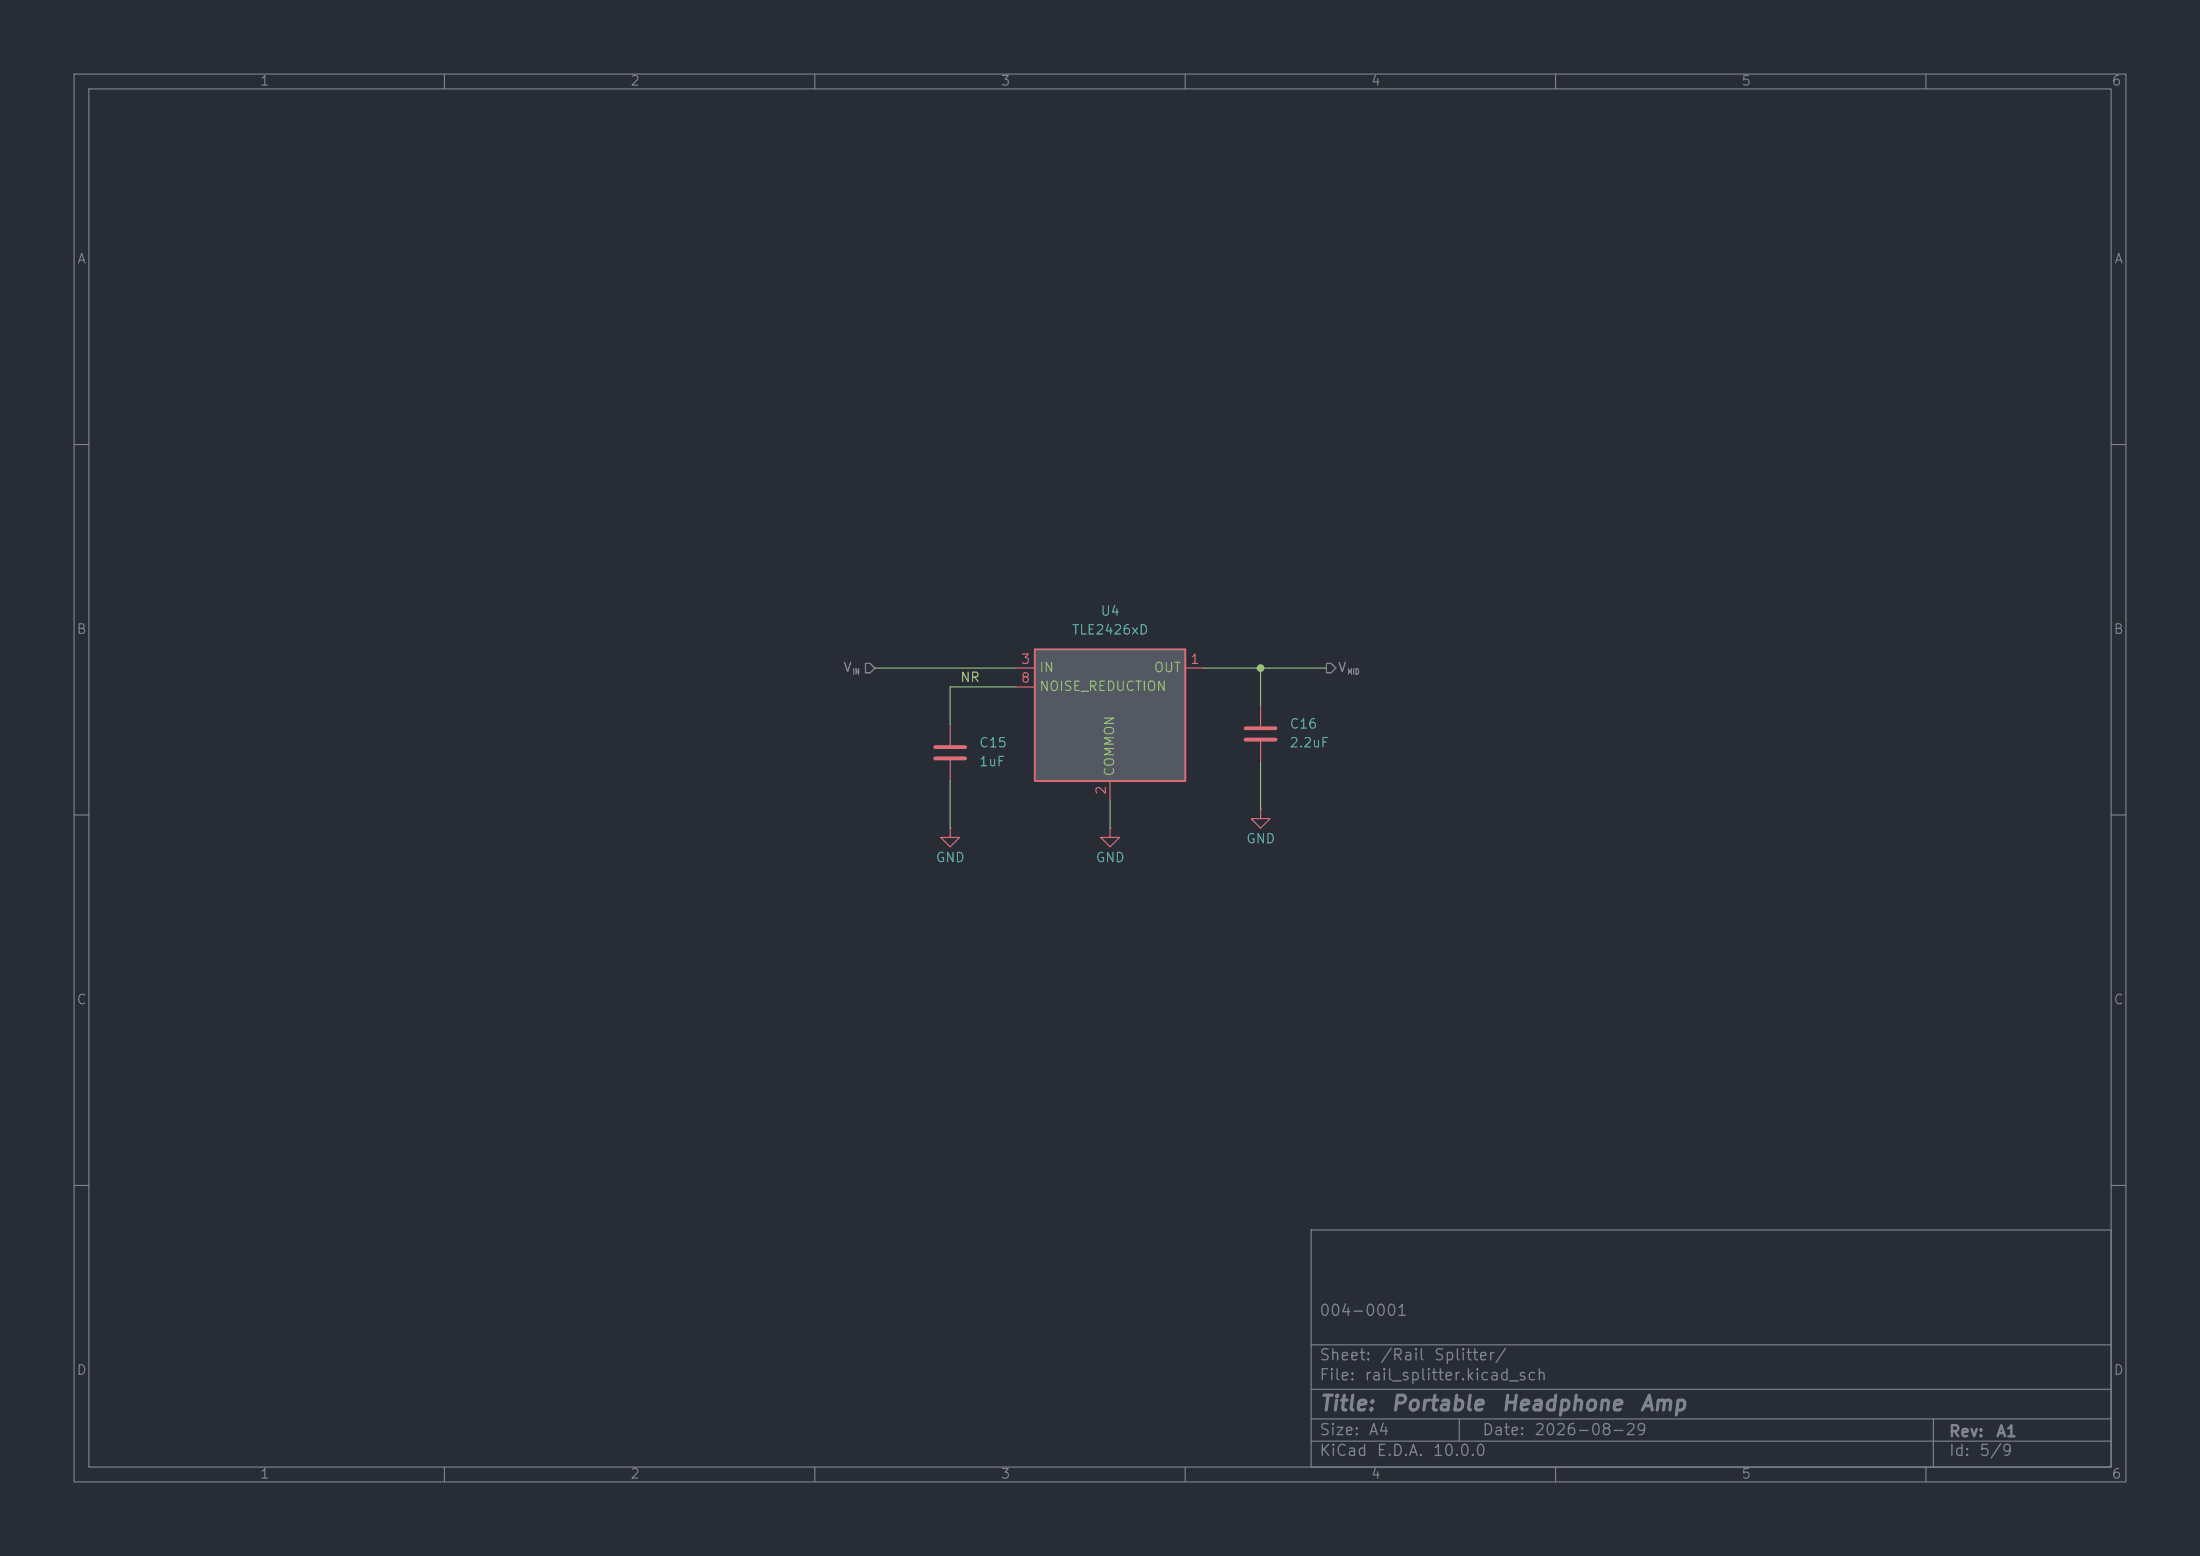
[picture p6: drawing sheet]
(kicad_sch
 (version 20260306)
 (generator "eeschema")
 (generator_version "10.0")
 (paper "A4")
 (title_block
  (title "${PROJECT_NAME}")
  (date "2026-08-29")
  (rev "${REVISION}")
  (comment 1 "${PCBA_IPN}"))
 (lib_symbols
  (symbol "Device:C"
   (pin_numbers (hide yes))
   (pin_names
    (offset 0.254)) (exclude_from_sim no) (in_bom yes) (on_board yes)
   (in_pos_files yes)
   (duplicate_pin_numbers_are_jumpers no)
   (property "Reference" "C" (at 0.635 2.54 0) (show_name no) (do_not_autoplace no) (effects (font (size 1.27 1.27)) (justify left)))
   (property "Value" "C" (at 0.635 -2.54 0) (show_name no) (do_not_autoplace no) (effects (font (size 1.27 1.27)) (justify left)))
   (property "Footprint" "" (at 0.9652 -3.81 0) (show_name no) (do_not_autoplace no) (hide yes) (effects (font (size 1.27 1.27))))
   (property "Datasheet" "" (at 0 0 0) (show_name no) (do_not_autoplace no) (hide yes) (effects (font (size 1.27 1.27))))
   (property "Description" "Unpolarized capacitor" (at 0 0 0) (show_name no) (do_not_autoplace no) (hide yes) (effects (font (size 1.27 1.27))))
   (symbol "C_0_1"
    (polyline (pts (xy -2.032 0.762) (xy 2.032 0.762)) (stroke (width 0.508) (type default)) (fill (type none)))
    (polyline (pts (xy -2.032 -0.762) (xy 2.032 -0.762)) (stroke (width 0.508) (type default)) (fill (type none))))
   (symbol "C_1_1"
    (pin passive line (at 0 3.81 270) (length 2.794) (name "" (effects (font (size 1.27 1.27)))) (number "1" (effects (font (size 1.27 1.27)))))
    (pin passive line (at 0 -3.81 90) (length 2.794) (name "" (effects (font (size 1.27 1.27)))) (number "2" (effects (font (size 1.27 1.27))))))
   (embedded_fonts no))
  (symbol "Reference_Voltage:TLE2426xD" (exclude_from_sim no) (in_bom yes) (on_board yes)
   (in_pos_files yes)
   (duplicate_pin_numbers_are_jumpers no)
   (property "Reference" "U" (at -10.414 8.89 0) (show_name no) (do_not_autoplace no) (effects (font (size 1.27 1.27)) (justify left)))
   (property "Value" "TLE2426xD" (at 10.16 8.89 0) (show_name no) (do_not_autoplace no) (effects (font (size 1.27 1.27)) (justify right)))
   (property "Footprint" "Package_SO:SOIC-8_3.9x4.9mm_P1.27mm" (at 0 -15.24 0) (show_name no) (do_not_autoplace no) (hide yes) (effects (font (size 1.27 1.27)
    (italic yes))))
   (property "Datasheet" "http://www.ti.com/lit/ds/symlink/tle2426.pdf" (at -35.56 24.13 0) (show_name no) (do_not_autoplace no) (hide yes) (effects (font (size 1.27 1.27)
    (italic yes))))
   (property "Description" "Precision virtual ground, noise reduction pin, 4V to 40V input, SOIC-8" (at 0 0 0) (show_name no) (do_not_autoplace no) (hide yes) (effects (font (size 1.27 1.27))))
   (symbol "TLE2426xD_0_1"
    (rectangle (start -10.16 7.62) (end 10.16 -10.16) (stroke (width 0.254) (type default)) (fill (type background))))
   (symbol "TLE2426xD_1_1"
    (pin power_out line (at 12.7 5.08 180) (length 2.54) (name "OUT" (effects (font (size 1.27 1.27)))) (number "1" (effects (font (size 1.27 1.27)))))
    (pin power_in line (at 0 -12.7 90) (length 2.54) (name "COMMON" (effects (font (size 1.27 1.27)))) (number "2" (effects (font (size 1.27 1.27)))))
    (pin power_in line (at -12.7 5.08 0) (length 2.54) (name "IN" (effects (font (size 1.27 1.27)))) (number "3" (effects (font (size 1.27 1.27)))))
    (pin no_connect line (at -10.16 0 0) (length 2.54) (hide yes) (name "NC" (effects (font (size 1.27 1.27)))) (number "4" (effects (font (size 1.27 1.27)))))
    (pin no_connect line (at -10.16 -2.54 0) (length 2.54) (hide yes) (name "NC" (effects (font (size 1.27 1.27)))) (number "5" (effects (font (size 1.27 1.27)))))
    (pin no_connect line (at 10.16 0 180) (length 2.54) (hide yes) (name "NC" (effects (font (size 1.27 1.27)))) (number "6" (effects (font (size 1.27 1.27)))))
    (pin no_connect line (at 10.16 -2.54 180) (length 2.54) (hide yes) (name "NC" (effects (font (size 1.27 1.27)))) (number "7" (effects (font (size 1.27 1.27)))))
    (pin passive line (at -12.7 2.54 0) (length 2.54) (name "NOISE_REDUCTION" (effects (font (size 1.27 1.27)))) (number "8" (effects (font (size 1.27 1.27))))))
   (embedded_fonts no))
  (symbol "power:GND"
   (power global)
   (pin_numbers (hide yes))
   (pin_names
    (offset 0) (hide yes)) (exclude_from_sim no) (in_bom yes) (on_board yes)
   (in_pos_files yes)
   (duplicate_pin_numbers_are_jumpers no)
   (property "Reference" "#PWR" (at 0 -6.35 0) (show_name no) (do_not_autoplace no) (hide yes) (effects (font (size 1.27 1.27))))
   (property "Value" "GND" (at 0 -3.81 0) (show_name no) (do_not_autoplace no) (effects (font (size 1.27 1.27))))
   (property "Footprint" "" (at 0 0 0) (show_name no) (do_not_autoplace no) (hide yes) (effects (font (size 1.27 1.27))))
   (property "Datasheet" "" (at 0 0 0) (show_name no) (do_not_autoplace no) (hide yes) (effects (font (size 1.27 1.27))))
   (property "Description" "Power symbol creates a global label with name \"GND\" , ground" (at 0 0 0) (show_name no) (do_not_autoplace no) (hide yes) (effects (font (size 1.27 1.27))))
   (symbol "GND_0_1"
    (polyline (pts (xy 0 0) (xy 0 -1.27) (xy 1.27 -1.27) (xy 0 -2.54) (xy -1.27 -1.27) (xy 0 -1.27)) (stroke (width 0) (type default)) (fill (type none))))
   (symbol "GND_1_1"
    (pin power_in line (at 0 0 270) (length 0) (name "" (effects (font (size 1.27 1.27)))) (number "1" (effects (font (size 1.27 1.27))))))
   (embedded_fonts no)))
 (junction
  (at 170.18 90.17)
  (diameter 0)
  (color 0 0 0 0))
 (wire
  (pts (xy 128.27 92.71) (xy 128.27 97.79))
  (stroke (width 0) (type default)))
 (wire
  (pts (xy 170.18 90.17) (xy 179.07 90.17))
  (stroke (width 0) (type default)))
 (wire
  (pts (xy 128.27 105.41) (xy 128.27 111.76))
  (stroke (width 0) (type default)))
 (wire
  (pts (xy 149.86 107.95) (xy 149.86 111.76))
  (stroke (width 0) (type default)))
 (wire
  (pts (xy 170.18 102.87) (xy 170.18 109.22))
  (stroke (width 0) (type default)))
 (wire
  (pts (xy 137.16 92.71) (xy 128.27 92.71))
  (stroke (width 0) (type default)))
 (wire
  (pts (xy 118.11 90.17) (xy 137.16 90.17))
  (stroke (width 0) (type default)))
 (wire
  (pts (xy 162.56 90.17) (xy 170.18 90.17))
  (stroke (width 0) (type default)))
 (wire
  (pts (xy 170.18 90.17) (xy 170.18 95.25))
  (stroke (width 0) (type default)))
 (label "NR"
  (at 129.54 92.71 0)
  (effects (font (size 1.27 1.27)) (justify left bottom)))
 (hierarchical_label "V_{MID}"
  (shape output)
  (at 179.07 90.17 0)
  (effects (font (size 1.27 1.27)) (justify left)))
 (hierarchical_label "V_{IN}"
  (shape input)
  (at 118.11 90.17 180)
  (effects (font (size 1.27 1.27)) (justify right)))
 (symbol
  (lib_id "Reference_Voltage:TLE2426xD")
  (at 149.86 95.25 0)
  (unit 1)
  (body_style 1)
  (exclude_from_sim no)
  (in_bom yes)
  (on_board yes)
  (in_pos_files yes)
  (dnp no)
  (fields_autoplaced yes)
  (property "Reference" "U4" (at 149.86 82.55 0) (show_name no) (do_not_autoplace no) (effects (font (size 1.27 1.27))))
  (property "Value" "TLE2426xD" (at 149.86 85.09 0) (show_name no) (do_not_autoplace no) (effects (font (size 1.27 1.27))))
  (property "Footprint" "Package_SO:SOIC-8_3.9x4.9mm_P1.27mm" (at 149.86 110.49 0) (hide yes) (show_name no) (do_not_autoplace no) (effects (font (size 1.27 1.27)
    (italic yes))))
  (property "Datasheet" "http://www.ti.com/lit/ds/symlink/tle2426.pdf" (at 114.3 71.12 0) (hide yes) (show_name no) (do_not_autoplace no) (effects (font (size 1.27 1.27)
    (italic yes))))
  (property "Description" "Precision virtual ground, noise reduction pin, 4V to 40V input, SOIC-8" (at 149.86 95.25 0) (hide yes) (show_name no) (do_not_autoplace no) (effects (font (size 1.27 1.27))))
  (pin "6")
  (pin "8")
  (pin "1")
  (pin "3")
  (pin "2")
  (pin "4")
  (pin "5")
  (pin "7"))
 (symbol
  (lib_id "power:GND")
  (at 128.27 111.76 0)
  (unit 1)
  (body_style 1)
  (exclude_from_sim no)
  (in_bom yes)
  (on_board yes)
  (in_pos_files yes)
  (dnp no)
  (property "Reference" "#PWR040" (at 128.27 118.11 0) (hide yes) (show_name no) (do_not_autoplace no) (effects (font (size 1.27 1.27))))
  (property "Value" "GND" (at 128.27 115.824 0) (show_name no) (do_not_autoplace no) (effects (font (size 1.27 1.27))))
  (property "Footprint" "" (at 128.27 111.76 0) (hide yes) (show_name no) (do_not_autoplace no) (effects (font (size 1.27 1.27))))
  (property "Datasheet" "" (at 128.27 111.76 0) (hide yes) (show_name no) (do_not_autoplace no) (effects (font (size 1.27 1.27))))
  (property "Description" "Power symbol creates a global label with name \"GND\" , ground" (at 128.27 111.76 0) (hide yes) (show_name no) (do_not_autoplace no) (effects (font (size 1.27 1.27))))
  (pin "1"))
 (symbol
  (lib_id "power:GND")
  (at 170.18 109.22 0)
  (unit 1)
  (body_style 1)
  (exclude_from_sim no)
  (in_bom yes)
  (on_board yes)
  (in_pos_files yes)
  (dnp no)
  (property "Reference" "#PWR041" (at 170.18 115.57 0) (hide yes) (show_name no) (do_not_autoplace no) (effects (font (size 1.27 1.27))))
  (property "Value" "GND" (at 170.18 113.284 0) (show_name no) (do_not_autoplace no) (effects (font (size 1.27 1.27))))
  (property "Footprint" "" (at 170.18 109.22 0) (hide yes) (show_name no) (do_not_autoplace no) (effects (font (size 1.27 1.27))))
  (property "Datasheet" "" (at 170.18 109.22 0) (hide yes) (show_name no) (do_not_autoplace no) (effects (font (size 1.27 1.27))))
  (property "Description" "Power symbol creates a global label with name \"GND\" , ground" (at 170.18 109.22 0) (hide yes) (show_name no) (do_not_autoplace no) (effects (font (size 1.27 1.27))))
  (pin "1"))
 (symbol
  (lib_id "power:GND")
  (at 149.86 111.76 0)
  (unit 1)
  (body_style 1)
  (exclude_from_sim no)
  (in_bom yes)
  (on_board yes)
  (in_pos_files yes)
  (dnp no)
  (property "Reference" "#PWR039" (at 149.86 118.11 0) (hide yes) (show_name no) (do_not_autoplace no) (effects (font (size 1.27 1.27))))
  (property "Value" "GND" (at 149.86 115.824 0) (show_name no) (do_not_autoplace no) (effects (font (size 1.27 1.27))))
  (property "Footprint" "" (at 149.86 111.76 0) (hide yes) (show_name no) (do_not_autoplace no) (effects (font (size 1.27 1.27))))
  (property "Datasheet" "" (at 149.86 111.76 0) (hide yes) (show_name no) (do_not_autoplace no) (effects (font (size 1.27 1.27))))
  (property "Description" "Power symbol creates a global label with name \"GND\" , ground" (at 149.86 111.76 0) (hide yes) (show_name no) (do_not_autoplace no) (effects (font (size 1.27 1.27))))
  (pin "1"))
 (symbol
  (lib_id "Device:C")
  (at 170.18 99.06 180)
  (unit 1)
  (body_style 1)
  (exclude_from_sim no)
  (in_bom yes)
  (on_board yes)
  (in_pos_files yes)
  (dnp no)
  (fields_autoplaced yes)
  (property "Reference" "C16" (at 173.99 97.7899 0) (show_name no) (do_not_autoplace no) (effects (font (size 1.27 1.27)) (justify right)))
  (property "Value" "2.2uF" (at 173.99 100.3299 0) (show_name no) (do_not_autoplace no) (effects (font (size 1.27 1.27)) (justify right)))
  (property "Footprint" "" (at 169.2148 95.25 0) (hide yes) (show_name no) (do_not_autoplace no) (effects (font (size 1.27 1.27))))
  (property "Datasheet" "" (at 170.18 99.06 0) (hide yes) (show_name no) (do_not_autoplace no) (effects (font (size 1.27 1.27))))
  (property "Description" "Unpolarized capacitor" (at 170.18 99.06 0) (hide yes) (show_name no) (do_not_autoplace no) (effects (font (size 1.27 1.27))))
  (pin "2")
  (pin "1"))
 (symbol
  (lib_id "Device:C")
  (at 128.27 101.6 180)
  (unit 1)
  (body_style 1)
  (exclude_from_sim no)
  (in_bom yes)
  (on_board yes)
  (in_pos_files yes)
  (dnp no)
  (fields_autoplaced yes)
  (property "Reference" "C15" (at 132.08 100.3299 0) (show_name no) (do_not_autoplace no) (effects (font (size 1.27 1.27)) (justify right)))
  (property "Value" "1uF" (at 132.08 102.8699 0) (show_name no) (do_not_autoplace no) (effects (font (size 1.27 1.27)) (justify right)))
  (property "Footprint" "" (at 127.3048 97.79 0) (hide yes) (show_name no) (do_not_autoplace no) (effects (font (size 1.27 1.27))))
  (property "Datasheet" "" (at 128.27 101.6 0) (hide yes) (show_name no) (do_not_autoplace no) (effects (font (size 1.27 1.27))))
  (property "Description" "Unpolarized capacitor" (at 128.27 101.6 0) (hide yes) (show_name no) (do_not_autoplace no) (effects (font (size 1.27 1.27))))
  (pin "2")
  (pin "1")))
